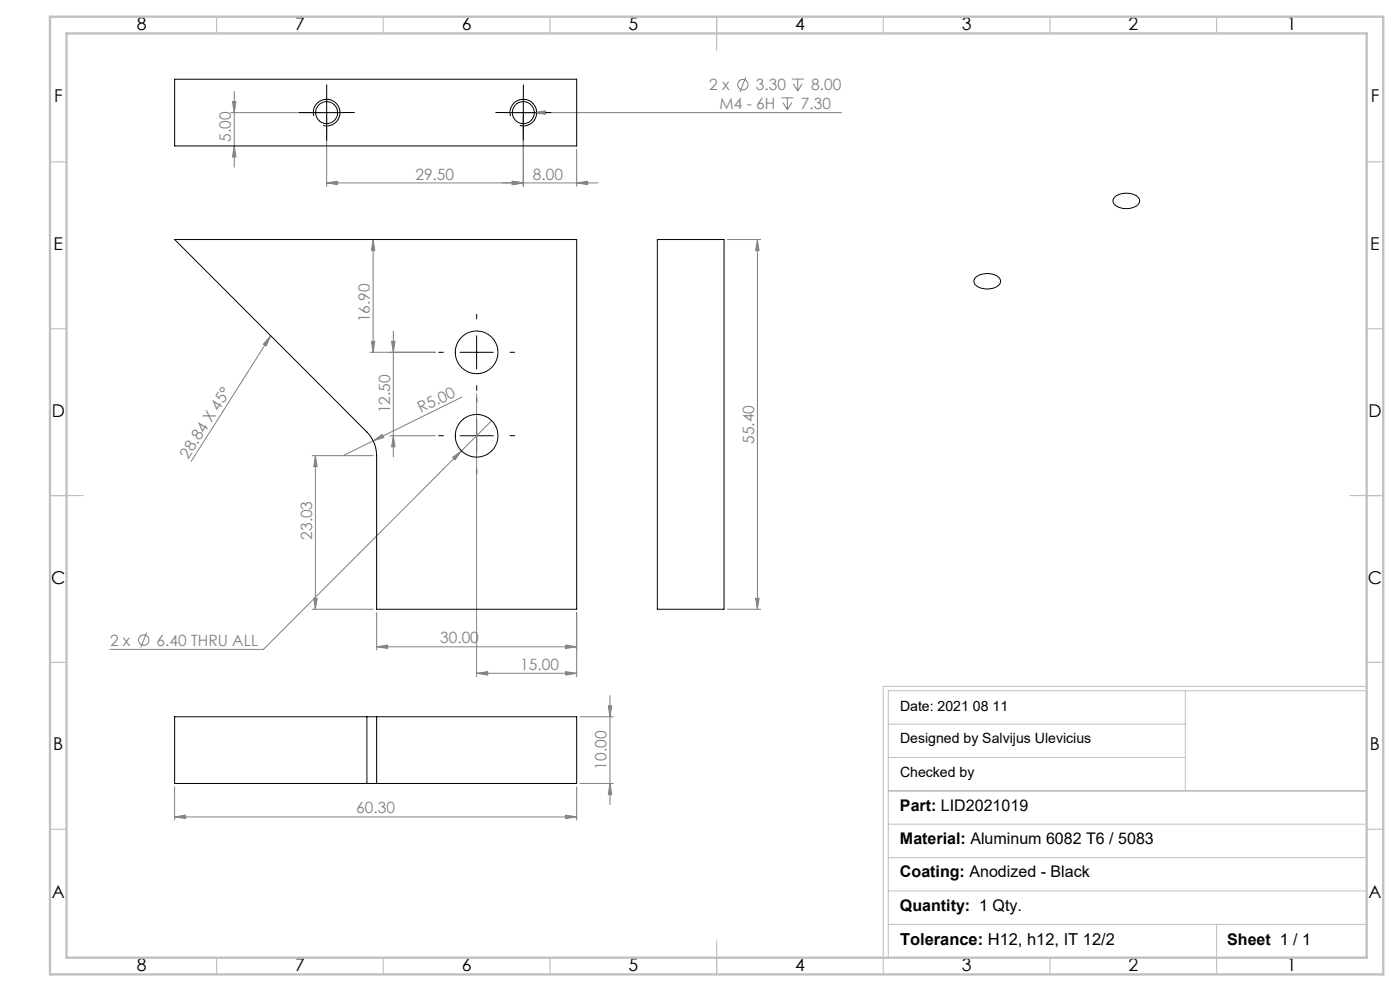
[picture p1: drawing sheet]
<svg xmlns="http://www.w3.org/2000/svg" width="420mm" height="297mm" viewBox="0 0 420 297" stroke-linecap="round" stroke-linejoin="round" font-family="sans-serif">
<g fill="none" stroke="#808080" stroke-width=".3">
<path d="M69.3 33.8h27.7M69.7 30.4h1.1l-.5 3.4zM70.3 27.4v22.7M98 34.7v21.1M153.7 33.8h98.7M157 34.7v21.1M160.3 33.8l3.3-.6v1.1zM223.7 23.1l-1.7 4.5M234.4 29.3h3.6M234.9 30.7l1.3 2.2M236.2 29.3v3.6M237.5 30.7l-1.3 2.2"/>
<path d="M237.6 23.7h3.5M238 25.1l1.3 2.2M239.3 23.7v3.6M240.7 25.1l-1.4 2.2M70.3 43.7l.5 3.4h-1.1zM98 54.8l3.3-.5v1zM98 54.8h81.4M153.7 54.3l3.3 .5-3.3 .5zM173 54.8l3.3-.5v1zM173 44.8v11M111.9 71.8l.5 3.3h-1zM111.9 71.8v33.8"/>
<path d="M218.2 71.8h10M227.2 71.8l.5 3.3h-1zM227.2 71.8v110.8M118 99.2v37.7M81.2 100.6l-1.3 3.1-.9-.6zM81.2 100.6l-23.9 37.7M110.9 105.6h19.7M111.4 102.3h1l-.5 3.3zM117.5 102.3h1l-.5 3.3zM138.5 119l-35.5 17.6M143 118v84.8M93.6 136.6h18.4"/>
<path d="M94.6 136.6v46M94.6 136.6l.5 3.2h-1zM112 132.1l2.7-1.9 .4 .9zM117 130.6h13.6M118 130.6l.5 3.3h-1zM135.8 137.1l2.7-2-2 2.7zM138.5 135.1l-59.5 59.5h-46M147.5 126.1l-9 9M94.1 179.3h1l-.5 3.3zM226.7 179.3h1l-.5 3.3zM44 189.6l-1.8 4.5M93.6 182.6h18.4"/>
<path d="M113 193.8l3.3-.5v1zM113 183.6v11.2M113 193.8h60M169.7 193.3l3.3 .5-3.3 .5zM173 183.6v19.2M218.2 182.6h10M143 201.8l3.3-.5v1zM143 201.8h30M169.7 201.3l3.3 .5-3.3 .5zM174 214.8h10M182.5 211.5h1l-.5 3.3zM183 208.5v32.7"/>
<path d="M52.4 235.8v10M173 235.8v10M174 234.8h10M183 234.8l.5 3.3h-1zM52.4 244.8l3.3-.5v1zM52.4 244.8h120.6M169.7 244.3l3.3 .5-3.3 .5z"/>
<circle cx="222.8" cy="25.4" r="1.56"/>
<circle cx="43.1" cy="191.8" r="1.55"/>
</g>
<path d="M93 33.8h10M94.1 34.8a4 4 0 0 1 3.5-5 4 4 0 0 1 4.4 4.3 4 4 0 0 1-5.1 3.5M98 28.7v10.1M152 33.8h10M153.1 34.8a4 4 0 0 1 3.5-5 4 4 0 0 1 4.4 4.3 4 4 0 0 1-5 3.5M157 28.7v10.1M334.4 59.1a5.5 5.5 0 0 1 7.3 .4 2.21 2.21 0 0 1-2.2 2.8 5 5 0 0 1-5.5-1.6v-1zM292.7 83.2a5.4 5.4 0 0 1 7.3 .4 1.97 1.97 0 0 1-1.7 2.7 5.2 5.2 0 0 1-6-1.5l-.1-.8zM138 105.6h10M143 100.6v10M138 130.6h10M143 125.6v10" fill="none" stroke="#000" stroke-width=".3"/>
<g fill="none" stroke="#000" stroke-width=".3" stroke-dasharray="15.2 1.3 1.3 1.3">
<path d="M93 33.7h-3.3M98 28.7v-3.3M98 38.7v3.3M103 33.7h3.3M152 33.7h-3.3M157 28.7v-3.3M157 38.7v3.3M162 33.7h3.3M143 95.6v-1.4M133 105.6h-1.4M143 115.6v1.4M153 105.6h1.4"/>
<path d="M133 130.6h-1.4M143 120.6v-1.4M153 130.6h1.4M143 140.6v1.4"/>
</g>
<path d="M266.5 217h89.1M355.6 207v30M410 205.7h-145v81.5M410 207h-143.5v80M266.5 237h143.5M266.5 227h89.1M266.5 257h143.5M266.5 247h143.5M266.5 277h143.5M266.5 267h143.5M365 277v10" fill="none" stroke="#c0c0c0" stroke-width=".3"/>
<g fill="none" stroke="#c0c0c0" stroke-width=".35">
<path d="M65 5v5M115 5v5M165 5v5M215 5v10M265 5v5M315 5v5M365 5v5M15 48.5h5M410 48.5h5M15 98.5h5M410 98.5h5M15 148.5h10"/>
<path d="M405 148.5h10M15 198.5h5M410 198.5h5M15 248.5h5M410 248.5h5M65 287v5M115 287v5M165 287v5M215 282v10M265 287v5M315 287v5M365 287v5"/>
</g>
<path d="M15 5h400v287h-400zM20 10h390v277h-390z" fill="none" stroke="#c0c0c0" stroke-width=".7"/>
<g fill="#808080">
<path d="M112 132.1l2.7-1.9 .4 .9z"/>
<path d="M81.2 100.6l-1.3 3.1-.9-.6z"/>
<path d="M173 54.8l3.3-.5v1zM153.7 54.3l3.3 .5-3.3 .5z"/>
<path d="M135.8 137.1l.7 .7 2-2.7zM143 201.8l3.3-.5v1zM169.7 201.3l3.3 .5-3.3 .5zM160.3 33.8l3.3 .5v-1.1z"/>
<path d="M98 54.8l3.3-.5v1zM153.7 54.3l3.3 .5-3.3 .5z"/>
<path d="M113 193.8l3.3-.5v1zM169.7 193.3l3.3 .5-3.3 .5z"/>
<path d="M52.4 244.8l3.3-.5v1zM169.7 244.3l3.3 .5-3.3 .5z"/>
<path d="M111.4 102.3h1l-.5 3.3zM111.9 71.8l.5 3.3h-1zM118 130.6l.5 3.3h-1zM117.5 102.3h1l-.5 3.3zM226.7 179.3h1l-.5 3.3zM227.2 71.8l.5 3.3h-1z"/>
<path d="M94.6 136.6l.5 3.2h-1zM94.1 179.3h1l-.5 3.3zM69.7 30.4h1.1l-.5 3.4zM70.3 43.7l.5 3.4h-1.1zM182.5 211.5h1l-.5 3.3zM183 234.8l.5 3.3h-1z"/>
</g>
<g fill="none" stroke="#000" stroke-width=".3">
<path d="M52.4 23.7h120.6v20h-120.6zM52.4 71.8h120.6v110.8h-60v-46a10.2 10.2 0 0 0-2.9-7.1zM197.2 71.8h20v110.8h-20zM110.1 214.8h2.9M110.1 214.8h-57.7v20h57.7M110.1 214.8v20M113 214.8h60v20h-60M113 214.8v20M110.1 234.8h2.9"/>
<circle cx="98" cy="33.7" r="3.3"/>
<circle cx="157" cy="33.7" r="3.3"/>
<circle cx="143" cy="105.6" r="6.4"/>
<circle cx="143" cy="130.6" r="6.4"/>
</g>
<g font-size="5.3">
<text x="41" y="8.9">8</text>
<text x="88.5" y="8.9">7</text>
<text x="138.5" y="8.9">6</text>
<text x="188.5" y="8.9">5</text>
<text x="238.5" y="8.9">4</text>
<text x="288.5" y="8.9">3</text>
<text x="338.5" y="8.9">2</text>
<text x="386" y="8.9">1</text>
<text x="16.2" y="30.7">F</text>
<text x="411.2" y="30.7">F</text>
<text x="16.1" y="74.9">E</text>
<text x="411.1" y="74.9">E</text>
<text x="15.5" y="124.9">D</text>
<text x="410.5" y="124.9">D</text>
<text x="15.4" y="174.9">C</text>
<text x="410.4" y="174.9">C</text>
<text x="16" y="224.9">B</text>
<text x="411" y="224.9">B</text>
<text x="15.5" y="269.2">A</text>
<text x="410.5" y="269.2">A</text>
<text x="41" y="290.9">8</text>
<text x="88.5" y="290.9">7</text>
<text x="138.5" y="290.9">6</text>
<text x="188.5" y="290.9">5</text>
<text x="238.5" y="290.9">4</text>
<text x="288.5" y="290.9">3</text>
<text x="338.5" y="290.9">2</text>
<text x="386" y="290.9">1</text>
</g>
<text font-size="4.9" x="270" y="283.3">Tolerance: H12, h12, IT 12/2</text>
<g font-size="4.8">
<text x="270" y="242.9">Part: LID2021019</text>
<text x="270" y="252.9">Material: Aluminum 6082 T6 / 5083</text>
<text x="270" y="262.9">Coating: Anodized - Black</text>
<text x="270" y="272.9">Quantity: 1 Qty.</text>
<text x="368.2" y="283.3">Sheet 1 / 1</text>
</g>
<g font-size="4.7" fill="#808080">
<text x="212.8" y="27.1">2 x</text>
<text x="226.7" y="27.1">3.30</text>
<text x="243.4" y="27.1">8.00</text>
<text x="215.9" y="32.7">M4 - 6H</text>
<text x="240.3" y="32.7">7.30</text>
<text x="69.3" y="42.5" transform="rotate(-90 69.3 42.5)">5.00</text>
<text x="124.6" y="53.8">29.50</text>
<text x="159.9" y="53.8">8.00</text>
<text x="110.9" y="96.6" transform="rotate(-90 110.9 96.6)">16.90</text>
<text x="117" y="123.9" transform="rotate(-90 117 123.9)">12.50</text>
<text x="126.3" y="123.9" transform="rotate(-26 126.3 123.9)">R5.00</text>
<text x="56.5" y="137.7" transform="rotate(-58 56.5 137.7)">28.84 X 45°</text>
<text x="226.2" y="133" transform="rotate(-90 226.2 133)">55.40</text>
<text x="93.6" y="161.7" transform="rotate(-90 93.6 161.7)">23.03</text>
<text x="33" y="193.5">2 x</text>
<text x="47" y="193.5">6.40 THRU ALL</text>
<text x="132" y="192.8">30.00</text>
<text x="156.1" y="200.8">15.00</text>
<text x="182" y="230.6" transform="rotate(-90 182 230.6)">10.00</text>
<text x="106.9" y="243.8">60.30</text>
</g>
<g font-size="4.2">
<text x="270" y="213.1">Date: 2021 08 11</text>
<text x="270" y="222.7">Designed by Salvijus Ulevicius</text>
<text x="270" y="232.8">Checked by</text>
</g>
</svg>
